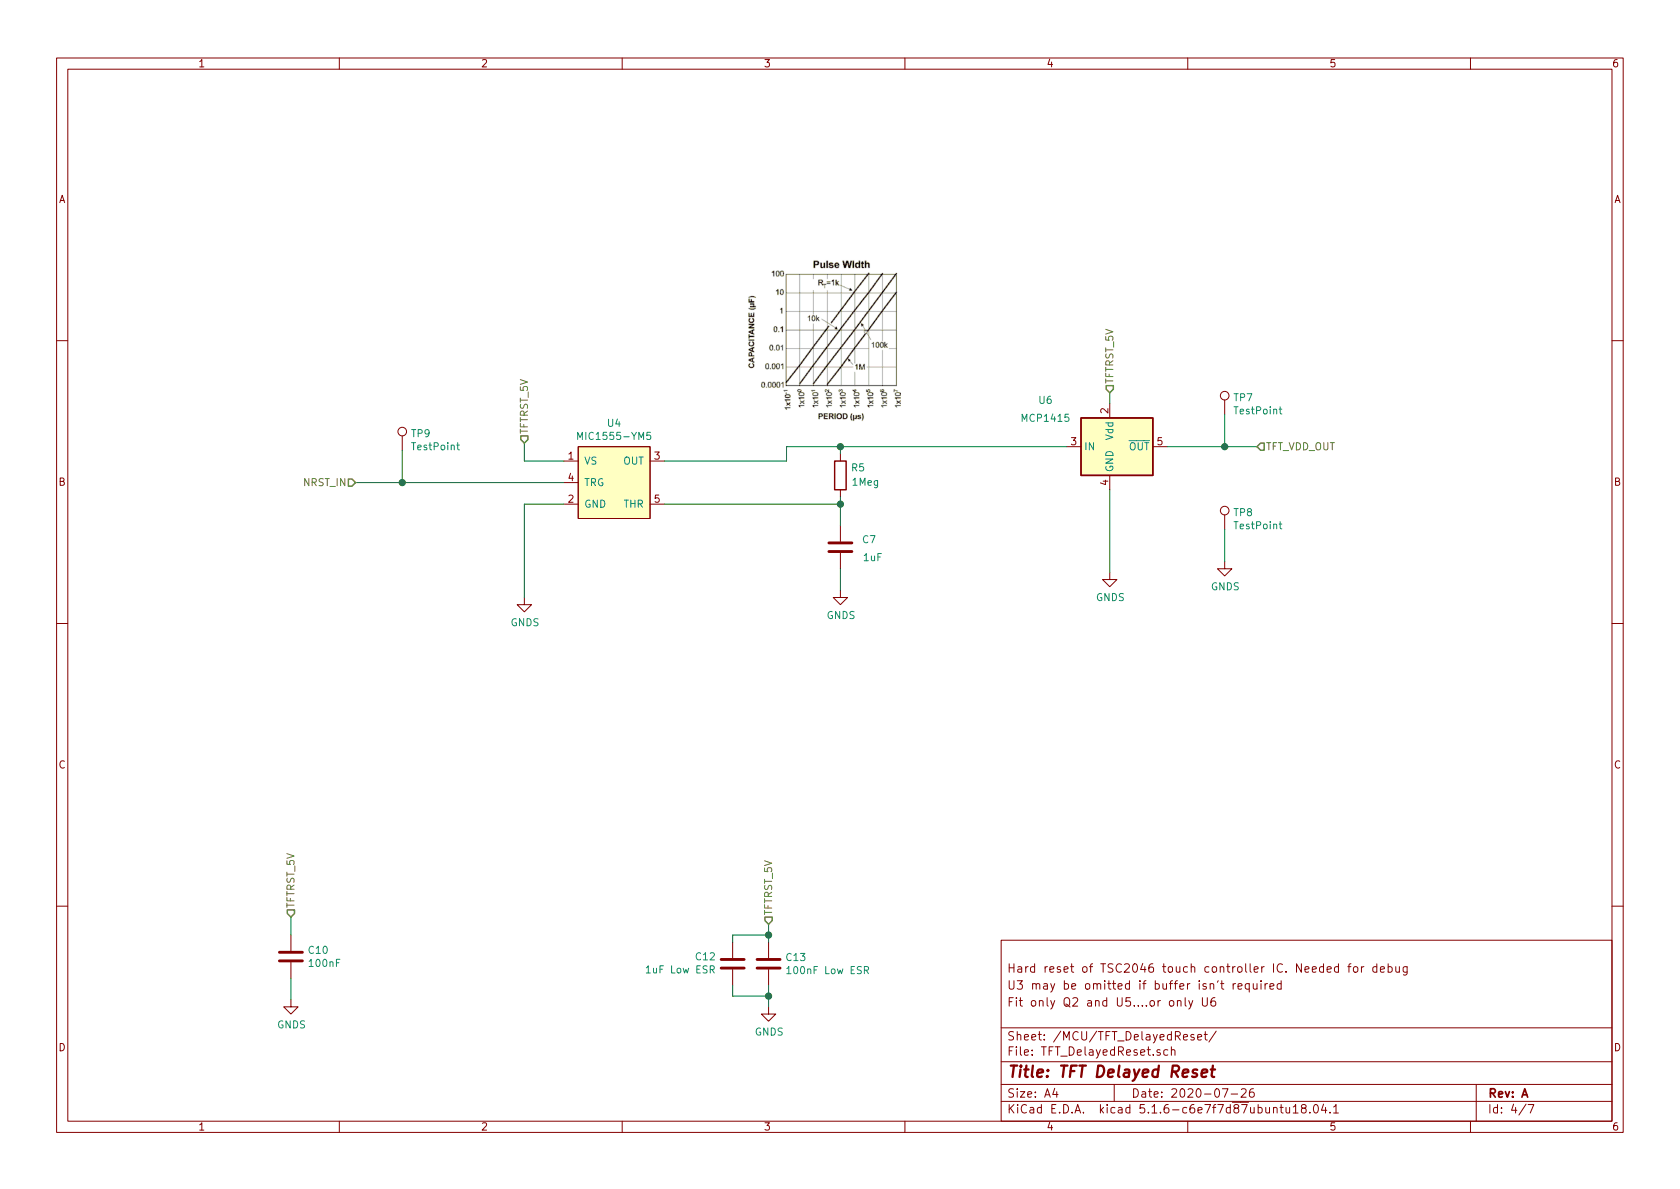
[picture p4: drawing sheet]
EESchema Schematic File Version 4
EELAYER 30 0
EELAYER END
$Descr A4 11693 8268
encoding utf-8
Sheet 4 7
Title "TFT Delayed Reset "
Date "2020-07-26"
Rev "A"
Comp ""
Comment1 "Fit only Q2 and U5....or only U6"
Comment2 "U3 may be omitted if buffer isn't required"
Comment3 "Hard reset of TSC2046 touch controller IC. Needed for debug"
Comment4 ""
$EndDescr
$Comp
L Driver_FET:MCP1415 U6
U 1 1
P 7725 3100
F 0 "U6" H 7225 3425 50  0000 L CNN
F 1 "MCP1415" H 7100 3300 50  0000 L CNN
F 2 "Package_TO_SOT_SMD:SOT-23-5" H 7725 2500 50  0001 C CIN
F 3 "http://ww1.microchip.com/downloads/en/DeviceDoc/20002092F.pdf" H 7525 3350 50  0001 C CNN
	1    7725 3100
	1    0    0    -1  
$EndComp
Wire Wire Line
	7725 2800 7725 2725
Wire Wire Line
	7725 3975 7725 3400
Text HLabel 8750 3100 2    50   Input ~ 0
TFT_VDD_OUT
Text HLabel 2475 3350 0    50   Input ~ 0
NRST_IN
Text HLabel 7725 2725 1    50   Input ~ 0
TFTRST_5V
$Comp
L Device:C C10
U 1 1
P 2025 6650
F 0 "C10" H 2140 6696 50  0000 L CNN
F 1 "100nF" H 2140 6605 50  0000 L CNN
F 2 "Capacitor_SMD:C_0805_2012Metric_Pad1.15x1.40mm_HandSolder" H 2063 6500 50  0001 C CNN
F 3 "~" H 2025 6650 50  0001 C CNN
	1    2025 6650
	1    0    0    -1  
$EndComp
Text HLabel 2025 6375 1    50   Input ~ 0
TFTRST_5V
Wire Wire Line
	2025 6375 2025 6500
Wire Wire Line
	2025 6950 2025 6800
$Comp
L Device:C C13
U 1 1
P 5350 6700
F 0 "C13" H 5465 6746 50  0000 L CNN
F 1 "100nF Low ESR" H 5465 6655 50  0000 L CNN
F 2 "Capacitor_SMD:C_0805_2012Metric_Pad1.15x1.40mm_HandSolder" H 5388 6550 50  0001 C CNN
F 3 "~" H 5350 6700 50  0001 C CNN
	1    5350 6700
	1    0    0    -1  
$EndComp
Text HLabel 5350 6425 1    50   Input ~ 0
TFTRST_5V
Wire Wire Line
	5350 6425 5350 6500
Wire Wire Line
	5350 7000 5350 6925
$Comp
L Device:C C12
U 1 1
P 5100 6700
F 0 "C12" H 4986 6654 50  0000 R CNN
F 1 "1uF Low ESR" H 4986 6745 50  0000 R CNN
F 2 "Capacitor_SMD:C_0805_2012Metric_Pad1.15x1.40mm_HandSolder" H 5138 6550 50  0001 C CNN
F 3 "~" H 5100 6700 50  0001 C CNN
	1    5100 6700
	1    0    0    1   
$EndComp
Wire Wire Line
	5100 6550 5100 6500
Wire Wire Line
	5100 6500 5350 6500
Connection ~ 5350 6500
Wire Wire Line
	5350 6500 5350 6550
Wire Wire Line
	5100 6925 5350 6925
Wire Wire Line
	5100 6850 5100 6925
Connection ~ 5350 6925
Wire Wire Line
	5350 6925 5350 6850
$Comp
L MIC155x:MIC1555-YM5 U4
U 1 1
P 4275 3350
F 0 "U4" H 4275 3765 50  0000 C CNN
F 1 "MIC1555-YM5" H 4275 3674 50  0000 C CNN
F 2 "Package_TO_SOT_SMD:SOT-23-5_HandSoldering" H 4175 3350 50  0001 C CNN
F 3 "http://ww1.microchip.com/downloads/en/DeviceDoc/mic1555.pdf" H 4175 3350 50  0001 C CNN
	1    4275 3350
	1    0    0    -1  
$EndComp
Wire Wire Line
	3925 3200 3650 3200
Wire Wire Line
	3650 3200 3650 3075
Text HLabel 3650 3075 1    50   Input ~ 0
TFTRST_5V
Wire Wire Line
	3925 3500 3650 3500
$Comp
L Device:C C?
U 1 1
P 5850 3800
AR Path="/5F02F4E9/5F127B66" Ref="C?"  Part="1" 
AR Path="/5F02F4E9/5F1755C4/5F127B66" Ref="C7"  Part="1" 
F 0 "C7" H 5650 3750 50  0000 C CNN
F 1 "1uF" H 5625 3875 50  0000 C CNN
F 2 "Capacitor_SMD:C_0805_2012Metric_Pad1.15x1.40mm_HandSolder" H 5888 3650 50  0001 C CNN
F 3 "~" H 5850 3800 50  0001 C CNN
	1    5850 3800
	-1   0    0    1   
$EndComp
$Comp
L Device:R R?
U 1 1
P 5850 3300
AR Path="/5F02F4E9/5F128999" Ref="R?"  Part="1" 
AR Path="/5F02F4E9/5F1755C4/5F128999" Ref="R5"  Part="1" 
F 0 "R5" H 5675 3250 50  0000 L CNN
F 1 "1Meg" H 5575 3350 50  0000 L CNN
F 2 "Resistor_SMD:R_0805_2012Metric_Pad1.15x1.40mm_HandSolder" V 5780 3300 50  0001 C CNN
F 3 "~" H 5850 3300 50  0001 C CNN
	1    5850 3300
	-1   0    0    1   
$EndComp
Wire Wire Line
	4625 3200 5475 3200
Wire Wire Line
	5475 3200 5475 3100
Wire Wire Line
	5475 3100 5850 3100
Wire Wire Line
	4625 3500 5850 3500
Wire Wire Line
	5850 3500 5850 3450
Wire Wire Line
	5850 3150 5850 3100
Connection ~ 5850 3100
Wire Wire Line
	5850 3650 5850 3500
Connection ~ 5850 3500
Wire Wire Line
	5850 3950 5850 4100
Wire Wire Line
	3925 3350 2800 3350
Wire Wire Line
	8125 3100 8525 3100
Wire Wire Line
	5850 3100 7425 3100
$Comp
L Connector:TestPoint TP?
U 1 1
P 8525 2875
AR Path="/5F02F4E9/5F1B32BC" Ref="TP?"  Part="1" 
AR Path="/5EFF0F4B/5F1B32BC" Ref="TP?"  Part="1" 
AR Path="/5F02F4E9/5F1755C4/5F1B32BC" Ref="TP7"  Part="1" 
F 0 "TP7" H 8583 2993 50  0000 L CNN
F 1 "TestPoint" H 8583 2902 50  0000 L CNN
F 2 "TestPoint:TestPoint_Pad_1.0x1.0mm" H 8725 2875 50  0001 C CNN
F 3 "~" H 8725 2875 50  0001 C CNN
	1    8525 2875
	1    0    0    -1  
$EndComp
Wire Wire Line
	8525 2875 8525 3100
$Comp
L Connector:TestPoint TP?
U 1 1
P 8525 3675
AR Path="/5F02F4E9/5F1B3956" Ref="TP?"  Part="1" 
AR Path="/5EFF0F4B/5F1B3956" Ref="TP?"  Part="1" 
AR Path="/5F02F4E9/5F1755C4/5F1B3956" Ref="TP8"  Part="1" 
F 0 "TP8" H 8583 3793 50  0000 L CNN
F 1 "TestPoint" H 8583 3702 50  0000 L CNN
F 2 "TestPoint:TestPoint_Pad_1.0x1.0mm" H 8725 3675 50  0001 C CNN
F 3 "~" H 8725 3675 50  0001 C CNN
	1    8525 3675
	1    0    0    -1  
$EndComp
Wire Wire Line
	8525 3675 8525 3900
Connection ~ 8525 3100
Wire Wire Line
	8525 3100 8750 3100
$Comp
L power:GNDS #PWR0103
U 1 1
P 8525 3900
F 0 "#PWR0103" H 8525 3650 50  0001 C CNN
F 1 "GNDS" H 8530 3727 50  0000 C CNN
F 2 "" H 8525 3900 50  0001 C CNN
F 3 "" H 8525 3900 50  0001 C CNN
	1    8525 3900
	1    0    0    -1  
$EndComp
$Comp
L power:GNDS #PWR0104
U 1 1
P 7725 3975
F 0 "#PWR0104" H 7725 3725 50  0001 C CNN
F 1 "GNDS" H 7730 3802 50  0000 C CNN
F 2 "" H 7725 3975 50  0001 C CNN
F 3 "" H 7725 3975 50  0001 C CNN
	1    7725 3975
	1    0    0    -1  
$EndComp
$Comp
L power:GNDS #PWR0105
U 1 1
P 5850 4100
F 0 "#PWR0105" H 5850 3850 50  0001 C CNN
F 1 "GNDS" H 5855 3927 50  0000 C CNN
F 2 "" H 5850 4100 50  0001 C CNN
F 3 "" H 5850 4100 50  0001 C CNN
	1    5850 4100
	1    0    0    -1  
$EndComp
$Comp
L power:GNDS #PWR0106
U 1 1
P 3650 4150
F 0 "#PWR0106" H 3650 3900 50  0001 C CNN
F 1 "GNDS" H 3655 3977 50  0000 C CNN
F 2 "" H 3650 4150 50  0001 C CNN
F 3 "" H 3650 4150 50  0001 C CNN
	1    3650 4150
	1    0    0    -1  
$EndComp
$Comp
L power:GNDS #PWR0107
U 1 1
P 2025 6950
F 0 "#PWR0107" H 2025 6700 50  0001 C CNN
F 1 "GNDS" H 2030 6777 50  0000 C CNN
F 2 "" H 2025 6950 50  0001 C CNN
F 3 "" H 2025 6950 50  0001 C CNN
	1    2025 6950
	1    0    0    -1  
$EndComp
$Comp
L power:GNDS #PWR0108
U 1 1
P 5350 7000
F 0 "#PWR0108" H 5350 6750 50  0001 C CNN
F 1 "GNDS" H 5355 6827 50  0000 C CNN
F 2 "" H 5350 7000 50  0001 C CNN
F 3 "" H 5350 7000 50  0001 C CNN
	1    5350 7000
	1    0    0    -1  
$EndComp
$Comp
L Connector:TestPoint TP?
U 1 1
P 2800 3125
AR Path="/5F02F4E9/5F1CCF1D" Ref="TP?"  Part="1" 
AR Path="/5EFF0F4B/5F1CCF1D" Ref="TP?"  Part="1" 
AR Path="/5F02F4E9/5F1755C4/5F1CCF1D" Ref="TP9"  Part="1" 
F 0 "TP9" H 2858 3243 50  0000 L CNN
F 1 "TestPoint" H 2858 3152 50  0000 L CNN
F 2 "TestPoint:TestPoint_Pad_1.0x1.0mm" H 3000 3125 50  0001 C CNN
F 3 "~" H 3000 3125 50  0001 C CNN
	1    2800 3125
	1    0    0    -1  
$EndComp
Wire Wire Line
	2800 3125 2800 3350
Connection ~ 2800 3350
Wire Wire Line
	2800 3350 2475 3350
Wire Wire Line
	3650 3500 3650 4150
$EndSCHEMATC
